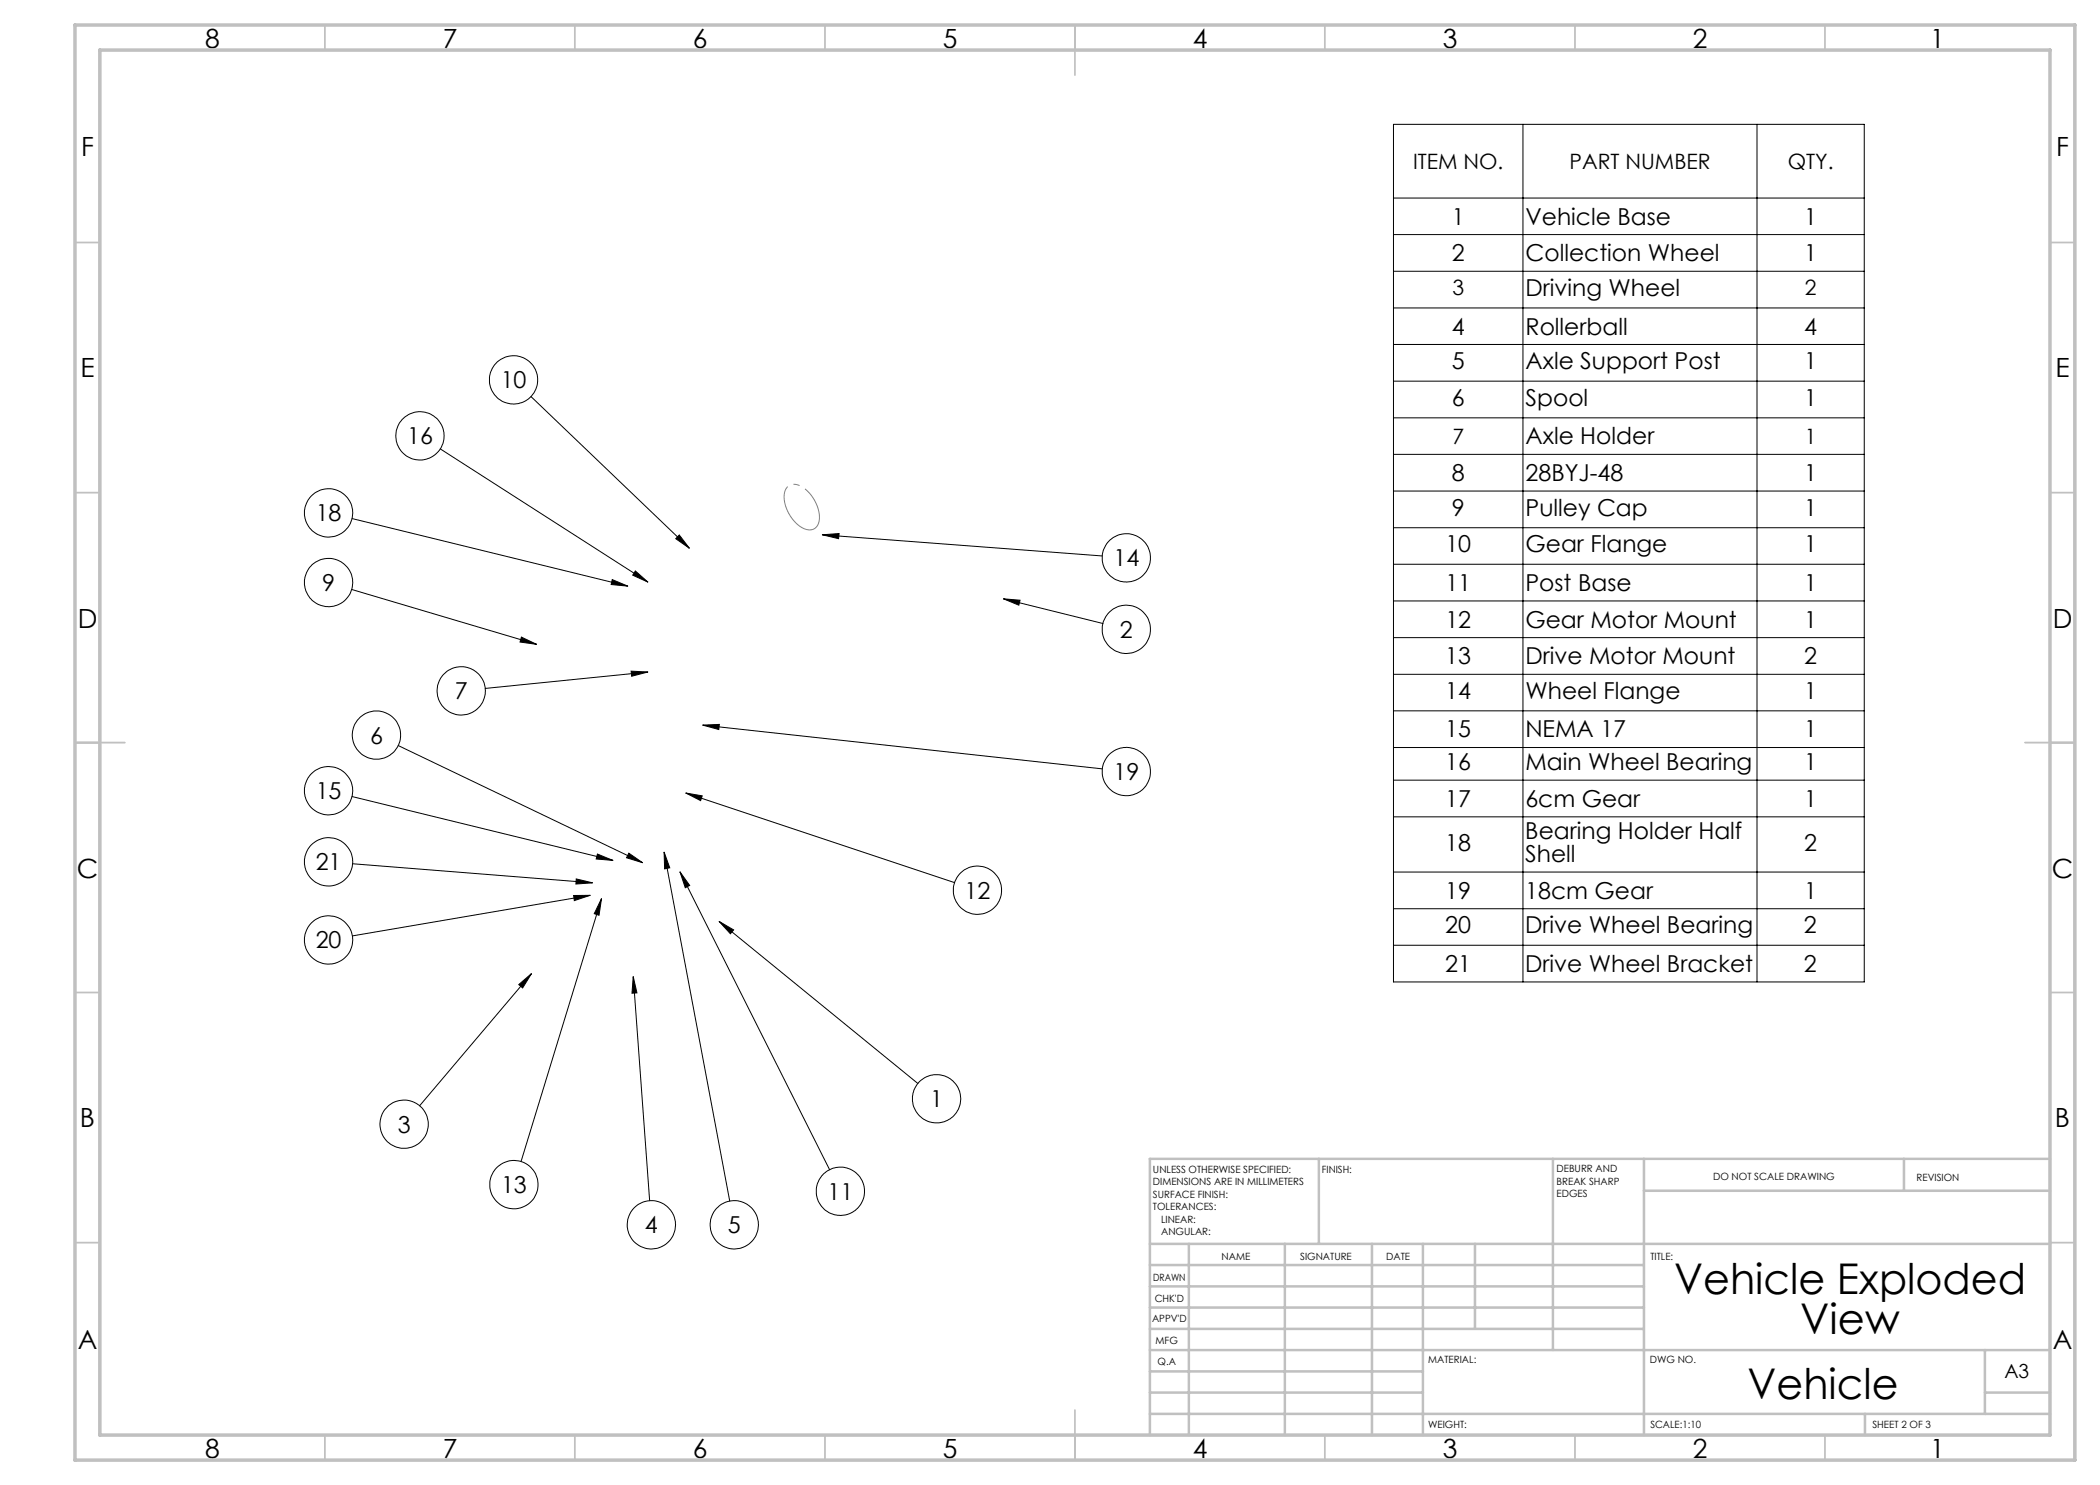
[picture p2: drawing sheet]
<svg xmlns="http://www.w3.org/2000/svg" width="420mm" height="297mm" viewBox="0 0 420 297" stroke-linecap="round" stroke-linejoin="round" font-family="sans-serif">
<path d="M161.4 105.9a2.07 2.07 0 0 0 2.5-2.4 7.3 7.3 0 0 0-4.7-6.6 2.11 2.11 0 0 0-2.4 2.6 7.4 7.4 0 0 0 4.6 6.4" fill="none" stroke="#808080" stroke-width=".2" stroke-dasharray="15.2 1.3 1.3 1.3" stroke-dashoffset="4.5" stroke-linecap="butt"/>
<g fill="none" stroke="#000" stroke-width=".2">
<path d="M278.7 24.9h94.2v171.5h-94.2zM278.7 39.6h94.2M304.6 24.9v171.5M351.4 24.9v171.5M278.7 46.9h94.2M278.7 54.3h94.2M106.2 79.3l31.7 30.3M278.7 61.6h94.2M278.7 68.9h94.2M278.7 76.2h94.2M88.1 89.8l41.5 26.6M278.7 83.6h94.2"/>
<path d="M278.7 90.9h94.2M278.7 98.2h94.2M70.3 117.9l37 11M70.4 103.7l55.2 13.5M122.4 115.9l3.2 1.3-3.4-.3zM127.1 114.2l2.5 2.2-3.1-1.4zM135.9 107l2 2.6-2.8-1.9zM164.5 107l3.3-.3-.1 1zM164.5 107l56 4.2M200.7 119.8l3.3 .2-.2 1zM200.7 119.8l19.9 4.9M278.7 105.5h94.2"/>
<path d="M278.7 112.9h94.2M104.3 127.4l3 1.5-3.3-.5zM126.2 134.2l3.4 .2-3.3 .9zM129.6 134.4l-32.6 3.3M278.7 120.2h94.2M278.7 127.5h94.2M278.7 134.9h94.2M70.4 159.3l52.2 12.8M79.7 149.1l48.8 23.4M137.2 158.6l3.2 .6-.3 .9zM137.2 158.6l53.7 17.9M140.5 145l3.4-.1-.1 1z"/>
<path d="M140.5 145l80 8.8M278.7 142.2h94.2M278.7 149.5h94.2M278.7 156h94.2M70.5 172.8l48 3.8M114.7 179.1h3.3l-3.1 1zM115.3 175.8l3.2 .8-3.3 .2zM118 179.1l-47.5 8.1M119.5 170.8l3.1 1.3-3.4-.3zM120.3 179.7l-.5 3.4-.9-.4zM120.3 179.7l-16.1 52.6M125.8 170.6l2.7 1.9-3.2-.9z"/>
<path d="M132.8 170.4l1.1 3.2-1 .2zM132.8 170.4l13.1 69.8M136 174.4l1.9 2.7-.8 .4zM136 174.4l29.9 59.5M278.7 163.4h94.2M278.7 174.4h94.2M103.8 196.9l2.5-2.2-1.8 2.9zM106.3 194.7l-22.4 26.5M126.6 195.3l.8 3.3h-1zM126.6 195.3l3.3 44.8M143.8 184.3l2.9 1.7-.6 .8zM143.8 184.3l39.8 32.4"/>
<path d="M278.7 181.7h94.2M278.7 189.1h94.2"/>
<circle cx="102.7" cy="76" r="4.8"/>
<circle cx="84" cy="87.2" r="4.8"/>
<circle cx="65.7" cy="102.6" r="4.8"/>
<circle cx="65.7" cy="116.5" r="4.8"/>
<circle cx="225.3" cy="111.6" r="4.8"/>
<circle cx="92.2" cy="138.2" r="4.8"/>
<circle cx="225.3" cy="125.9" r="4.8"/>
<circle cx="65.7" cy="158.2" r="4.8"/>
<circle cx="75.3" cy="147" r="4.8"/>
<circle cx="225.3" cy="154.3" r="4.8"/>
<circle cx="65.7" cy="172.4" r="4.8"/>
<circle cx="195.5" cy="178.1" r="4.8"/>
<circle cx="65.7" cy="188" r="4.8"/>
<circle cx="187.3" cy="219.8" r="4.8"/>
<circle cx="80.8" cy="224.8" r="4.8"/>
<circle cx="102.8" cy="236.9" r="4.8"/>
<circle cx="168.1" cy="238.2" r="4.8"/>
<circle cx="130.3" cy="244.9" r="4.8"/>
<circle cx="146.9" cy="244.9" r="4.8"/>
</g>
<g fill="none" stroke="#c0c0c0" stroke-width=".35">
<path d="M65 5v5M115 5v5M165 5v5M215 5v10M265 5v5M315 5v5M365 5v5M15 48.5h5M410 48.5h5M15 98.5h5M410 98.5h5M15 148.5h10"/>
<path d="M405 148.5h10M15 198.5h5M410 198.5h5M15 248.5h5M410 248.5h5M65 287v5M115 287v5M165 287v5M215 282v10M265 287v5M315 287v5M365 287v5"/>
</g>
<g fill="none" stroke="#c0c0c0" stroke-width=".5">
<path d="M263.8 231.8v17M310.6 231.8v38.2M328.8 231.8v55.2M328.8 238.2h81.2M380.8 231.8v6.4M410 231.8h-180v55.2M230 248.8h180M230 257.3h98.8M230 253h98.8M237.8 248.8v38.2M257 248.8v38.2M274.4 248.8v38.2"/>
<path d="M284.6 248.8v38.2M295 248.8v17M230 265.8h98.8M230 261.5h98.8M230 278.5h54.6M230 274.3h54.6M230 270h180M397 278.5h13M397 270v12.8M230 282.8h180M373 282.8v4.2"/>
</g>
<path d="M15 5h400v287h-400zM20 10h390v277h-390z" fill="none" stroke="#c0c0c0" stroke-width=".7"/>
<path d="M164.5 107l3.3-.3-.1 1zM200.7 119.8l3.3 .2-.2 1zM140.5 145l3.4-.1-.1 1zM143.8 184.3l2.9 1.7-.6 .8zM136 174.4l1.9 2.7-.8 .4zM132.8 170.4l1.1 3.2-1 .2zM126.6 195.3l.8 3.3h-1zM103.8 196.9l2.5-2.2-1.8 2.9zM120.3 179.7l-.5 3.4-.9-.4zM114.7 179.1h3.3l-3.1 1zM115.3 175.8l3.2 .8-3.3 .2zM125.8 170.6l2.7 1.9-3.2-.9zM119.5 170.8l3.1 1.3-3.4-.3zM137.2 158.6l3.2 .6-.3 .9zM126.2 134.2l3.4 .2-3.3 .9zM104.3 127.4l3 1.5-3.3-.5zM122.4 115.9l3.2 1.3-3.4-.3zM127.1 114.2l2.5 2.2-3.1-1.4zM135.9 107l2 2.6-2.8-1.9z" fill="#000"/>
<g font-size="8.5">
<text x="334.8" y="258.8">Vehicle Exploded</text>
<text x="360" y="266.9">View</text>
<text x="349.5" y="279.7">Vehicle</text>
</g>
<g font-size="5.3">
<text x="41" y="9.5">8</text>
<text x="88.5" y="9.5">7</text>
<text x="138.5" y="9.5">6</text>
<text x="188.5" y="9.5">5</text>
<text x="238.5" y="9.5">4</text>
<text x="288.5" y="9.5">3</text>
<text x="338.5" y="9.5">2</text>
<text x="386" y="9.5">1</text>
<text x="16.2" y="31.3">F</text>
<text x="411.2" y="31.3">F</text>
<text x="16.1" y="75.5">E</text>
<text x="411.1" y="75.5">E</text>
<text x="15.5" y="125.5">D</text>
<text x="410.5" y="125.5">D</text>
<text x="15.4" y="175.5">C</text>
<text x="410.4" y="175.5">C</text>
<text x="16" y="225.5">B</text>
<text x="411" y="225.5">B</text>
<text x="15.5" y="269.8">A</text>
<text x="410.5" y="269.8">A</text>
<text x="41" y="291.5">8</text>
<text x="88.5" y="291.5">7</text>
<text x="138.5" y="291.5">6</text>
<text x="188.5" y="291.5">5</text>
<text x="238.5" y="291.5">4</text>
<text x="288.5" y="291.5">3</text>
<text x="338.5" y="291.5">2</text>
<text x="386" y="291.5">1</text>
</g>
<g font-size="4.7">
<text x="290.4" y="44.9">1</text>
<text x="305.1" y="44.9">Vehicle Base</text>
<text x="360.8" y="44.9">1</text>
<text x="290.4" y="52.3">2</text>
<text x="305.1" y="52.3">Collection Wheel</text>
<text x="360.8" y="52.3">1</text>
<text x="305.1" y="59.1">Driving Wheel</text>
<text x="290.4" y="66.9">4</text>
<text x="305.1" y="66.9">Rollerball</text>
<text x="360.8" y="66.9">4</text>
<text x="100.1" y="77.7">10</text>
<text x="290.4" y="73.8">5</text>
<text x="305.1" y="73.8">Axle Support Post</text>
<text x="360.8" y="73.8">1</text>
<text x="290.4" y="81.1">6</text>
<text x="305.1" y="81.1">Spool</text>
<text x="360.8" y="81.1">1</text>
<text x="81.4" y="88.9">16</text>
<text x="305.1" y="88.9">Axle Holder</text>
<text x="290.4" y="96.2">8</text>
<text x="305.1" y="96.2">28BYJ-48</text>
<text x="360.8" y="96.2">1</text>
<text x="63.1" y="104.3">18</text>
<text x="290.4" y="103.1">9</text>
<text x="305.1" y="103.1">Pulley Cap</text>
<text x="360.8" y="103.1">1</text>
<text x="222.7" y="113.2">14</text>
<text x="289.1" y="110.4">10</text>
<text x="305.1" y="110.4">Gear Flange</text>
<text x="360.8" y="110.4">1</text>
<text x="64.4" y="118.2">9</text>
<text x="289.1" y="118.2">11</text>
<text x="305.1" y="118.2">Post Base</text>
<text x="360.8" y="118.2">1</text>
<text x="289.1" y="125.5">12</text>
<text x="305.1" y="125.5">Gear Motor Mount</text>
<text x="360.8" y="125.5">1</text>
<text x="224" y="127.5">2</text>
<text x="289.1" y="132.8">13</text>
<text x="305.1" y="132.8">Drive Motor Mount</text>
<text x="360.8" y="132.8">2</text>
<text x="91" y="139.9">7</text>
<text x="289.1" y="139.7">14</text>
<text x="305.1" y="139.7">Wheel Flange</text>
<text x="360.8" y="139.7">1</text>
<text x="74" y="148.7">6</text>
<text x="289.1" y="147.5">15</text>
<text x="305.1" y="147.5">NEMA 17</text>
<text x="360.8" y="147.5">1</text>
<text x="222.7" y="156">19</text>
<text x="289" y="154">16</text>
<text x="305.1" y="154">Main Wheel Bearing</text>
<text x="360.8" y="154">1</text>
<text x="63.1" y="159.8">15</text>
<text x="289" y="161.4">17</text>
<text x="305.1" y="161.4">6cm Gear</text>
<text x="360.8" y="161.4">1</text>
<text x="305.1" y="167.9">Bearing Holder Half</text>
<text x="289" y="170.1">18</text>
<text x="305.1" y="172.4">Shell</text>
<text x="360.8" y="170.1">2</text>
<text x="63.1" y="174.1">21</text>
<text x="192.9" y="179.7">12</text>
<text x="289" y="179.7">19</text>
<text x="305.1" y="179.7">18cm Gear</text>
<text x="360.8" y="179.7">1</text>
<text x="63.1" y="189.7">20</text>
<text x="289" y="186.6">20</text>
<text x="305.1" y="186.6">Drive Wheel Bearing</text>
<text x="360.8" y="186.6">2</text>
<text x="289" y="194.4">21</text>
<text x="305.1" y="194.4">Drive Wheel Bracket</text>
<text x="360.8" y="194.4">2</text>
<text x="186" y="221.4">1</text>
<text x="79.5" y="226.5">3</text>
<text x="100.2" y="238.6">13</text>
<text x="165.5" y="239.9">11</text>
<text x="129" y="246.6">4</text>
<text x="145.6" y="246.6">5</text>
</g>
<g font-size="4.2">
<text x="282.6" y="33.8">ITEM NO.</text>
<text x="313.9" y="33.8">PART NUMBER</text>
<text x="357.6" y="33.8">QTY.</text>
<text x="290.5" y="59">3</text>
<text x="361" y="59">2</text>
<text x="290.5" y="88.7">7</text>
<text x="361" y="88.7">1</text>
</g>
<text font-size="3.9" x="400.9" y="275.5">A3</text>
<g font-size="2">
<text x="230.6" y="234.6">UNLESS OTHERWISE SPECIFIED:</text>
<text x="230.6" y="237.1">DIMENSIONS ARE IN MILLIMETERS</text>
<text x="230.6" y="239.6">SURFACE FINISH:</text>
<text x="264.4" y="234.6">FINISH:</text>
<text x="311.3" y="234.5">DEBURR AND</text>
<text x="311.3" y="237">BREAK SHARP</text>
<text x="311.3" y="239.5">EDGES</text>
<text x="342.6" y="236">DO NOT SCALE DRAWING</text>
<text x="383.3" y="236.2">REVISION</text>
<text x="230.6" y="242.1">TOLERANCES:</text>
<text x="232.2" y="244.6">LINEAR:</text>
<text x="232.2" y="247.1">ANGULAR:</text>
<text x="244.3" y="252">NAME</text>
<text x="260" y="251.9">SIGNATURE</text>
<text x="277.2" y="251.9">DATE</text>
<text x="330.1" y="251.9">TITLE:</text>
<text x="230.6" y="256.1">DRAWN</text>
<text x="230.9" y="260.3">CHK'D</text>
<text x="230.4" y="264.4">APPV'D</text>
<text x="231.1" y="268.8">MFG</text>
<text x="231.5" y="273">Q.A</text>
<text x="285.6" y="272.5">MATERIAL:</text>
<text x="330" y="272.5">DWG NO.</text>
<text x="285.6" y="285.5">WEIGHT:</text>
<text x="330.1" y="285.6">SCALE:1:10</text>
<text x="374.5" y="285.6">SHEET 2 OF 3</text>
</g>
</svg>
